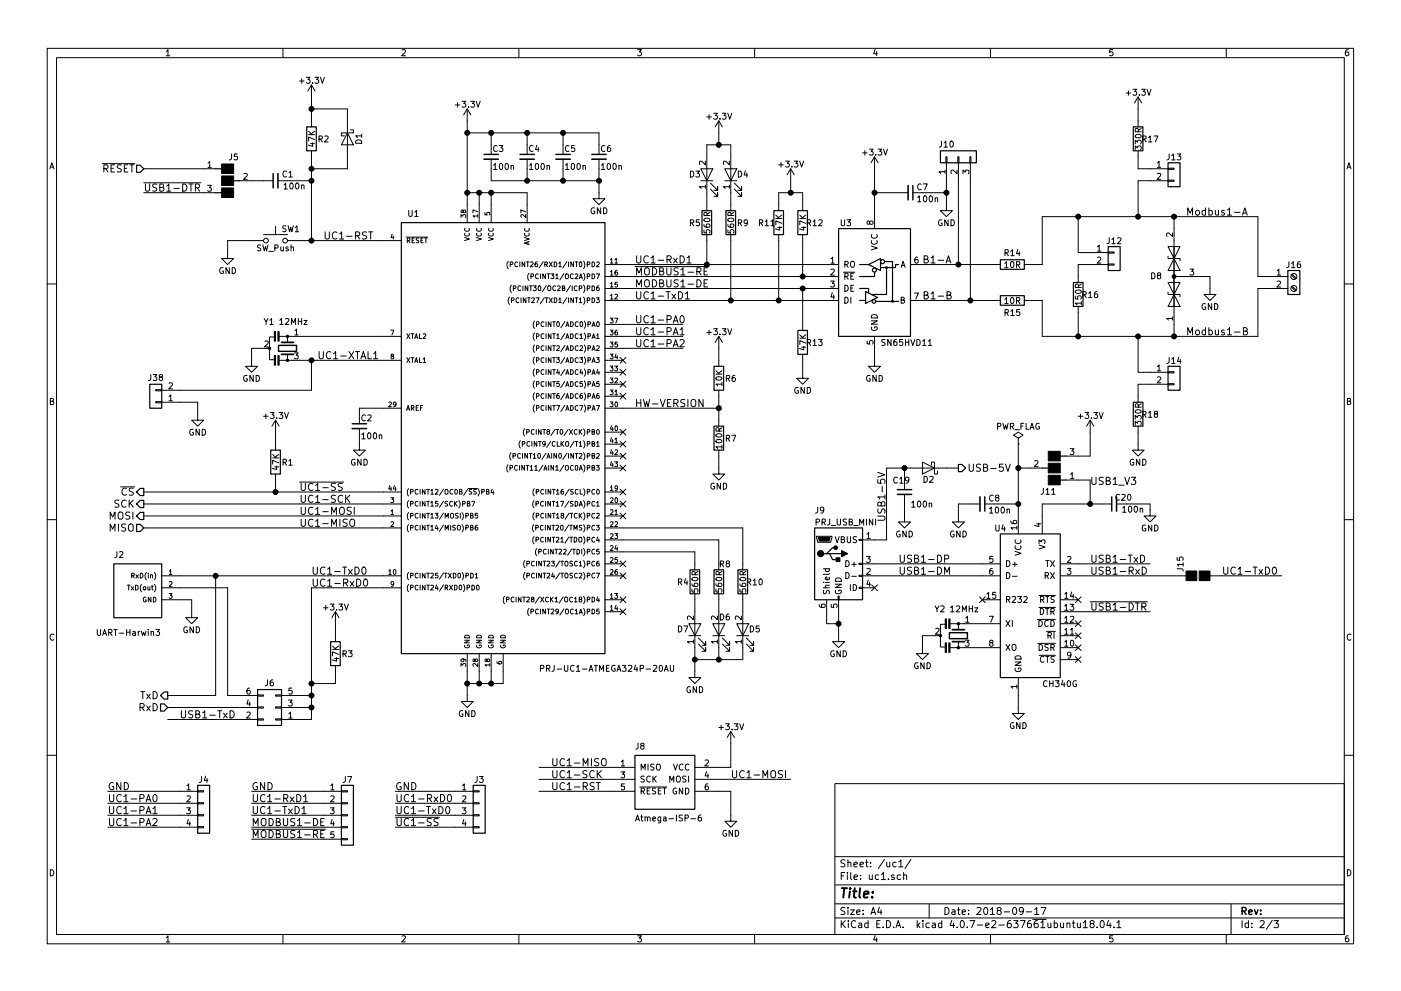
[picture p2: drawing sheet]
EESchema Schematic File Version 2
LIBS:rpi-atmega324-modbus-x3-gateway-rescue
LIBS:power
LIBS:device
LIBS:switches
LIBS:relays
LIBS:motors
LIBS:transistors
LIBS:conn
LIBS:linear
LIBS:regul
LIBS:74xx
LIBS:cmos4000
LIBS:adc-dac
LIBS:memory
LIBS:xilinx
LIBS:microcontrollers
LIBS:dsp
LIBS:microchip
LIBS:analog_switches
LIBS:motorola
LIBS:texas
LIBS:intel
LIBS:audio
LIBS:interface
LIBS:digital-audio
LIBS:philips
LIBS:display
LIBS:cypress
LIBS:siliconi
LIBS:opto
LIBS:atmel
LIBS:contrib
LIBS:valves
LIBS:import2
LIBS:rpi-atmega324-modbus-x3-gateway-cache
EELAYER 25 0
EELAYER END
$Descr A4 11693 8268
encoding utf-8
Sheet 2 3
Title ""
Date "2018-09-17"
Rev ""
Comp ""
Comment1 ""
Comment2 ""
Comment3 ""
Comment4 ""
$EndDescr
$Comp
L +3.3V #PWR09
U 1 1
P 3900 1000
F 0 "#PWR09" H 3900 850 50  0001 C CNN
F 1 "+3.3V" H 3900 1140 50  0000 C CNN
F 2 "" H 3900 1000 50  0001 C CNN
F 3 "" H 3900 1000 50  0001 C CNN
	1    3900 1000
	1    0    0    -1  
$EndComp
$Comp
L GND #PWR010
U 1 1
P 3900 5800
F 0 "#PWR010" H 3900 5550 50  0001 C CNN
F 1 "GND" H 3900 5650 50  0000 C CNN
F 2 "" H 3900 5800 50  0001 C CNN
F 3 "" H 3900 5800 50  0001 C CNN
	1    3900 5800
	1    0    0    -1  
$EndComp
NoConn ~ 5200 4100
NoConn ~ 5200 3900
NoConn ~ 5200 3800
NoConn ~ 5200 3700
NoConn ~ 5200 3600
NoConn ~ 5200 3200
NoConn ~ 5200 3100
NoConn ~ 5200 3000
NoConn ~ 5200 3300
NoConn ~ 5200 4200
$Comp
L C_Small C3
U 1 1
P 4100 1300
F 0 "C3" H 4110 1370 50  0000 L CNN
F 1 "100n" H 4110 1220 50  0000 L CNN
F 2 "Capacitors_SMD:C_1206_HandSoldering" H 4100 1300 50  0001 C CNN
F 3 "" H 4100 1300 50  0001 C CNN
	1    4100 1300
	1    0    0    -1  
$EndComp
$Comp
L C_Small C4
U 1 1
P 4400 1300
F 0 "C4" H 4410 1370 50  0000 L CNN
F 1 "100n" H 4410 1220 50  0000 L CNN
F 2 "Capacitors_SMD:C_1206_HandSoldering" H 4400 1300 50  0001 C CNN
F 3 "" H 4400 1300 50  0001 C CNN
	1    4400 1300
	1    0    0    -1  
$EndComp
$Comp
L C_Small C5
U 1 1
P 4700 1300
F 0 "C5" H 4710 1370 50  0000 L CNN
F 1 "100n" H 4710 1220 50  0000 L CNN
F 2 "Capacitors_SMD:C_1206_HandSoldering" H 4700 1300 50  0001 C CNN
F 3 "" H 4700 1300 50  0001 C CNN
	1    4700 1300
	1    0    0    -1  
$EndComp
$Comp
L C_Small C6
U 1 1
P 5000 1300
F 0 "C6" H 5010 1370 50  0000 L CNN
F 1 "100n" H 5010 1220 50  0000 L CNN
F 2 "Capacitors_SMD:C_1206_HandSoldering" H 5000 1300 50  0001 C CNN
F 3 "" H 5000 1300 50  0001 C CNN
	1    5000 1300
	1    0    0    -1  
$EndComp
$Comp
L GND #PWR011
U 1 1
P 5000 1600
F 0 "#PWR011" H 5000 1350 50  0001 C CNN
F 1 "GND" H 5000 1450 50  0000 C CNN
F 2 "" H 5000 1600 50  0001 C CNN
F 3 "" H 5000 1600 50  0001 C CNN
	1    5000 1600
	1    0    0    -1  
$EndComp
$Comp
L C_Small C2
U 1 1
P 3000 3550
F 0 "C2" H 3010 3620 50  0000 L CNN
F 1 "100n" H 3010 3470 50  0000 L CNN
F 2 "Capacitors_SMD:C_1206_HandSoldering" H 3000 3550 50  0001 C CNN
F 3 "" H 3000 3550 50  0001 C CNN
	1    3000 3550
	1    0    0    -1  
$EndComp
$Comp
L GND #PWR012
U 1 1
P 3000 3700
F 0 "#PWR012" H 3000 3450 50  0001 C CNN
F 1 "GND" H 3000 3550 50  0000 C CNN
F 2 "" H 3000 3700 50  0001 C CNN
F 3 "" H 3000 3700 50  0001 C CNN
	1    3000 3700
	1    0    0    -1  
$EndComp
$Comp
L Resonator_Small Y1
U 1 1
P 2400 2900
F 0 "Y1" V 2175 2700 50  0000 L CNN
F 1 "12MHz" V 2175 2825 50  0000 L CNN
F 2 "Crystals:Resonator-3pin_w7.0mm_h2.5mm" H 2375 2900 50  0001 C CNN
F 3 "" H 2375 2900 50  0001 C CNN
	1    2400 2900
	0    1    1    0   
$EndComp
Wire Wire Line
	3900 1600 4400 1600
Connection ~ 4000 1600
Wire Wire Line
	4100 1600 4100 1700
Wire Wire Line
	4000 1700 4000 1600
Wire Wire Line
	4400 1600 4400 1700
Connection ~ 4100 1600
Connection ~ 3900 1600
Wire Wire Line
	3000 3400 3000 3450
Wire Wire Line
	3000 3700 3000 3650
$Comp
L GND #PWR013
U 1 1
P 2100 3000
F 0 "#PWR013" H 2100 2750 50  0001 C CNN
F 1 "GND" H 2100 2850 50  0000 C CNN
F 2 "" H 2100 3000 50  0001 C CNN
F 3 "" H 2100 3000 50  0001 C CNN
	1    2100 3000
	1    0    0    -1  
$EndComp
Wire Wire Line
	3200 3400 3000 3400
NoConn ~ 5200 4300
NoConn ~ 5200 4800
NoConn ~ 5200 4700
NoConn ~ 5200 5000
NoConn ~ 5200 5100
Text HLabel 1400 5900 0    60   Input ~ 0
RxD
Text HLabel 1400 5800 0    60   Output ~ 0
TxD
Wire Wire Line
	1200 4100 3200 4100
Wire Wire Line
	1200 4200 3200 4200
Wire Wire Line
	1200 4300 3200 4300
Wire Wire Line
	1200 4400 3200 4400
$Comp
L R R1
U 1 1
P 2300 3850
F 0 "R1" H 2400 3850 50  0000 C CNN
F 1 "47K" V 2300 3850 50  0000 C CNN
F 2 "Resistors_SMD:R_1206_HandSoldering" V 2230 3850 50  0001 C CNN
F 3 "" H 2300 3850 50  0001 C CNN
	1    2300 3850
	1    0    0    -1  
$EndComp
Wire Wire Line
	2300 4100 2300 4000
Connection ~ 2300 4100
$Comp
L +3.3V #PWR014
U 1 1
P 2300 3600
F 0 "#PWR014" H 2300 3450 50  0001 C CNN
F 1 "+3.3V" H 2300 3740 50  0000 C CNN
F 2 "" H 2300 3600 50  0001 C CNN
F 3 "" H 2300 3600 50  0001 C CNN
	1    2300 3600
	1    0    0    -1  
$EndComp
Wire Wire Line
	2300 3700 2300 3600
Text HLabel 1200 4100 0    60   Output ~ 0
~CS~
Text HLabel 1200 4200 0    60   Output ~ 0
SCK
Text HLabel 1200 4300 0    60   Output ~ 0
MOSI
Text HLabel 1200 4400 0    60   Input ~ 0
MISO
$Comp
L SW_Push SW1
U 1 1
P 2300 2000
F 0 "SW1" H 2350 2100 50  0000 L CNN
F 1 "SW_Push" H 2300 1940 50  0000 C CNN
F 2 "Buttons_Switches_SMD:SW_SPST_FSMSM" H 2300 2200 50  0001 C CNN
F 3 "" H 2300 2200 50  0001 C CNN
	1    2300 2000
	1    0    0    -1  
$EndComp
Wire Wire Line
	3900 5600 3900 5800
Wire Wire Line
	3900 5700 4200 5700
Wire Wire Line
	4200 5700 4200 5600
Connection ~ 3900 5700
Wire Wire Line
	4100 5600 4100 5700
Connection ~ 4100 5700
Wire Wire Line
	4000 5600 4000 5700
Connection ~ 4000 5700
Wire Wire Line
	3900 1000 3900 1700
Wire Wire Line
	3900 1100 5000 1100
Wire Wire Line
	5000 1100 5000 1200
Connection ~ 3900 1100
Wire Wire Line
	4700 1200 4700 1100
Connection ~ 4700 1100
Wire Wire Line
	4400 1200 4400 1100
Connection ~ 4400 1100
Wire Wire Line
	4100 1200 4100 1100
Connection ~ 4100 1100
Wire Wire Line
	4100 1400 4100 1500
Wire Wire Line
	4100 1500 5000 1500
Wire Wire Line
	5000 1400 5000 1600
Connection ~ 5000 1500
Wire Wire Line
	4700 1500 4700 1400
Connection ~ 4700 1500
Wire Wire Line
	4400 1500 4400 1400
Connection ~ 4400 1500
Wire Wire Line
	2500 2800 3200 2800
Wire Wire Line
	2500 3000 3200 3000
Wire Wire Line
	2200 2900 2100 2900
Wire Wire Line
	2100 2900 2100 3000
$Comp
L C_Small C1
U 1 1
P 2300 1500
F 0 "C1" V 2350 1350 50  0000 L CNN
F 1 "100n" V 2250 1250 50  0000 L CNN
F 2 "Capacitors_SMD:C_1206_HandSoldering" H 2300 1500 50  0001 C CNN
F 3 "" H 2300 1500 50  0001 C CNN
	1    2300 1500
	0    -1   -1   0   
$EndComp
$Comp
L R R2
U 1 1
P 2600 1150
F 0 "R2" H 2700 1150 50  0000 C CNN
F 1 "47K" V 2600 1150 50  0000 C CNN
F 2 "Resistors_SMD:R_1206_HandSoldering" V 2530 1150 50  0001 C CNN
F 3 "" H 2600 1150 50  0001 C CNN
	1    2600 1150
	1    0    0    -1  
$EndComp
$Comp
L +3.3V #PWR015
U 1 1
P 2600 800
F 0 "#PWR015" H 2600 650 50  0001 C CNN
F 1 "+3.3V" H 2600 940 50  0000 C CNN
F 2 "" H 2600 800 50  0001 C CNN
F 3 "" H 2600 800 50  0001 C CNN
	1    2600 800 
	1    0    0    -1  
$EndComp
$Comp
L GND #PWR016
U 1 1
P 1900 2100
F 0 "#PWR016" H 1900 1850 50  0001 C CNN
F 1 "GND" H 1900 1950 50  0000 C CNN
F 2 "" H 1900 2100 50  0001 C CNN
F 3 "" H 1900 2100 50  0001 C CNN
	1    1900 2100
	1    0    0    -1  
$EndComp
Wire Wire Line
	2100 2000 1900 2000
Wire Wire Line
	1900 2000 1900 2100
Wire Wire Line
	2600 800  2600 1000
Text HLabel 1200 1400 0    60   Input ~ 0
~RESET~
Wire Wire Line
	2100 1500 2200 1500
Wire Wire Line
	2600 1500 2400 1500
Connection ~ 2600 1500
Wire Wire Line
	2600 1300 2600 2000
Connection ~ 2600 2000
$Comp
L CH340G U4
U 1 1
P 8200 4700
F 0 "U4" H 8300 5000 50  0000 L CNN
F 1 "CH340G" H 8700 3700 50  0000 L CNN
F 2 "Project:SOIC-16_3.9x9.9mm_Pitch1.27mm_HANDSOLDERED" H 8750 4350 50  0001 C CNN
F 3 "" H 8750 4350 50  0001 C CNN
	1    8200 4700
	1    0    0    -1  
$EndComp
$Comp
L Atmega-ISP-6 J8
U 1 1
P 5100 6400
F 0 "J8" H 5300 6550 50  0000 L BNN
F 1 "Atmega-ISP-6" H 5300 5950 50  0000 L BNN
F 2 "Pin_Headers:Pin_Header_Straight_2x03_Pitch2.54mm" H 5550 6100 50  0001 C CIN
F 3 "" H 4650 6050 50  0001 C CNN
	1    5100 6400
	1    0    0    -1  
$EndComp
$Comp
L LED D3
U 1 1
P 5900 1450
F 0 "D3" V 5900 1550 50  0000 C CNN
F 1 "LED" H 5900 1350 50  0001 C CNN
F 2 "LEDs:LED_0805_HandSoldering" H 5900 1450 50  0001 C CNN
F 3 "" H 5900 1450 50  0001 C CNN
	1    5900 1450
	0    -1   -1   0   
$EndComp
$Comp
L LED D4
U 1 1
P 6100 1450
F 0 "D4" V 6100 1350 50  0000 C CNN
F 1 "LED" H 6100 1350 50  0001 C CNN
F 2 "LEDs:LED_0805_HandSoldering" H 6100 1450 50  0001 C CNN
F 3 "" H 6100 1450 50  0001 C CNN
	1    6100 1450
	0    -1   -1   0   
$EndComp
$Comp
L SN65HVD11 U3
U 1 1
P 7300 2300
F 0 "U3" H 7060 2750 50  0000 C CNN
F 1 "SN65HVD11" H 7350 1750 50  0000 L CNN
F 2 "Project:SOIC-8_3.9x4.9mm_Pitch1.27mm_Handsolded" H 7300 1600 50  0001 C CNN
F 3 "" H 7300 2350 50  0001 C CNN
	1    7300 2300
	1    0    0    -1  
$EndComp
$Comp
L UART-Harwin3 J2
U 1 1
P 1500 5000
F 0 "J2" H 950 5350 50  0000 L BNN
F 1 "UART-Harwin3" H 800 4700 50  0000 L BNN
F 2 "Connectors_Harwin:Harwin_LTek-Male_03x2.00mm_Straight_StrainRelief" H 1150 4900 50  0001 C CIN
F 3 "" H 1050 4650 50  0001 C CNN
	1    1500 5000
	1    0    0    -1  
$EndComp
$Comp
L D_Schottky D2
U 1 1
P 7750 3900
F 0 "D2" H 7750 4000 50  0000 C CNN
F 1 "D_Schottky" H 7750 3800 50  0001 C CNN
F 2 "Diodes_SMD:D_2114" H 7750 3900 50  0001 C CNN
F 3 "" H 7750 3900 50  0001 C CNN
	1    7750 3900
	-1   0    0    1   
$EndComp
$Comp
L Screw_Terminal_01x02 J16
U 1 1
P 10800 2300
F 0 "J16" H 10800 2400 50  0000 C CNN
F 1 "Screw_Terminal_01x02" H 10800 2100 50  0001 C CNN
F 2 "Project:Terminalblock-2x-5mm" H 10800 2300 50  0001 C CNN
F 3 "" H 10800 2300 50  0001 C CNN
	1    10800 2300
	1    0    0    -1  
$EndComp
$Comp
L D_TVS_x2_AAC-RESCUE-rpi-atmega324-modbus-x3-gateway D?
U 1 1
P 9800 2300
AR Path="/5B8D4252" Ref="D?"  Part="1" 
AR Path="/5B8BFAA6/5B8D4252" Ref="D8"  Part="1" 
F 0 "D8" V 9800 2450 50  0000 C CNN
F 1 "D_TVS_x2_AAC" H 9800 2400 50  0001 C CNN
F 2 "TO_SOT_Packages_SMD:SOT-23_Handsoldering" H 9650 2300 50  0001 C CNN
F 3 "" H 9650 2300 50  0001 C CNN
	1    9800 2300
	0    -1   -1   0   
$EndComp
$Comp
L Conn_01x02 J13
U 1 1
P 9800 1400
F 0 "J13" H 9800 1500 50  0000 C CNN
F 1 "Conn_01x02" H 9800 1200 50  0001 C CNN
F 2 "Pin_Headers:Pin_Header_Straight_1x02_Pitch2.54mm" H 9800 1400 50  0001 C CNN
F 3 "" H 9800 1400 50  0001 C CNN
	1    9800 1400
	1    0    0    -1  
$EndComp
$Comp
L Conn_01x02 J14
U 1 1
P 9800 3100
F 0 "J14" H 9800 3200 50  0000 C CNN
F 1 "Conn_01x02" H 9800 2900 50  0001 C CNN
F 2 "Pin_Headers:Pin_Header_Straight_1x02_Pitch2.54mm" H 9800 3100 50  0001 C CNN
F 3 "" H 9800 3100 50  0001 C CNN
	1    9800 3100
	1    0    0    -1  
$EndComp
$Comp
L Conn_01x02 J12
U 1 1
P 9300 2100
F 0 "J12" H 9300 2200 50  0000 C CNN
F 1 "Conn_01x02" H 9300 1900 50  0001 C CNN
F 2 "Pin_Headers:Pin_Header_Straight_1x02_Pitch2.54mm" H 9300 2100 50  0001 C CNN
F 3 "" H 9300 2100 50  0001 C CNN
	1    9300 2100
	1    0    0    -1  
$EndComp
$Comp
L R R17
U 1 1
P 9500 1150
F 0 "R17" H 9600 1150 50  0000 C CNN
F 1 "330R" V 9500 1150 50  0000 C CNN
F 2 "Resistors_SMD:R_1206_HandSoldering" V 9430 1150 50  0001 C CNN
F 3 "" H 9500 1150 50  0001 C CNN
	1    9500 1150
	1    0    0    -1  
$EndComp
$Comp
L +3.3V #PWR017
U 1 1
P 9500 900
F 0 "#PWR017" H 9500 750 50  0001 C CNN
F 1 "+3.3V" H 9500 1040 50  0000 C CNN
F 2 "" H 9500 900 50  0001 C CNN
F 3 "" H 9500 900 50  0001 C CNN
	1    9500 900 
	1    0    0    -1  
$EndComp
Wire Wire Line
	10600 2300 10500 2300
Wire Wire Line
	10500 2300 10500 1800
Wire Wire Line
	10500 1800 8700 1800
Wire Wire Line
	9800 1800 9800 1900
Wire Wire Line
	10600 2400 10500 2400
Wire Wire Line
	10500 2400 10500 2800
Wire Wire Line
	10500 2800 8700 2800
Wire Wire Line
	9800 2800 9800 2700
$Comp
L GND #PWR018
U 1 1
P 10100 2400
F 0 "#PWR018" H 10100 2150 50  0001 C CNN
F 1 "GND" H 10100 2250 50  0000 C CNN
F 2 "" H 10100 2400 50  0001 C CNN
F 3 "" H 10100 2400 50  0001 C CNN
	1    10100 2400
	1    0    0    -1  
$EndComp
$Comp
L R R18
U 1 1
P 9500 3450
F 0 "R18" H 9600 3450 50  0000 C CNN
F 1 "330R" V 9500 3450 50  0000 C CNN
F 2 "Resistors_SMD:R_1206_HandSoldering" V 9430 3450 50  0001 C CNN
F 3 "" H 9500 3450 50  0001 C CNN
	1    9500 3450
	1    0    0    -1  
$EndComp
$Comp
L R R16
U 1 1
P 9000 2450
F 0 "R16" H 9100 2450 50  0000 C CNN
F 1 "150R" V 9000 2450 50  0000 C CNN
F 2 "Resistors_SMD:R_1206_HandSoldering" V 8930 2450 50  0001 C CNN
F 3 "" H 9000 2450 50  0001 C CNN
	1    9000 2450
	1    0    0    -1  
$EndComp
$Comp
L R R14
U 1 1
P 8450 2200
F 0 "R14" V 8350 2200 50  0000 C CNN
F 1 "10R" V 8450 2200 50  0000 C CNN
F 2 "Resistors_SMD:R_1206_HandSoldering" V 8380 2200 50  0001 C CNN
F 3 "" H 8450 2200 50  0001 C CNN
	1    8450 2200
	0    1    1    0   
$EndComp
$Comp
L R R15
U 1 1
P 8450 2500
F 0 "R15" V 8550 2500 50  0000 C CNN
F 1 "10R" V 8450 2500 50  0000 C CNN
F 2 "Resistors_SMD:R_1206_HandSoldering" V 8380 2500 50  0001 C CNN
F 3 "" H 8450 2500 50  0001 C CNN
	1    8450 2500
	0    1    1    0   
$EndComp
$Comp
L Conn_01x03 J10
U 1 1
P 8000 1300
F 0 "J10" V 8100 1400 50  0000 C CNN
F 1 "Conn_01x03" H 8000 1100 50  0001 C CNN
F 2 "Pin_Headers:Pin_Header_Straight_1x03_Pitch2.54mm" H 8000 1300 50  0001 C CNN
F 3 "" H 8000 1300 50  0001 C CNN
	1    8000 1300
	0    -1   -1   0   
$EndComp
Wire Wire Line
	9500 1500 9600 1500
Connection ~ 9800 2800
Wire Wire Line
	9600 1400 9500 1400
Wire Wire Line
	9500 1400 9500 1300
Wire Wire Line
	9500 1000 9500 900 
Wire Wire Line
	9500 3100 9600 3100
Connection ~ 9800 1800
Wire Wire Line
	9600 3200 9500 3200
Wire Wire Line
	9500 3200 9500 3300
$Comp
L GND #PWR019
U 1 1
P 9500 3700
F 0 "#PWR019" H 9500 3450 50  0001 C CNN
F 1 "GND" H 9500 3550 50  0000 C CNN
F 2 "" H 9500 3700 50  0001 C CNN
F 3 "" H 9500 3700 50  0001 C CNN
	1    9500 3700
	1    0    0    -1  
$EndComp
Wire Wire Line
	9500 3700 9500 3600
Wire Wire Line
	9000 1800 9000 2100
Wire Wire Line
	9000 2100 9100 2100
Wire Wire Line
	9000 2800 9000 2600
Wire Wire Line
	9000 2300 9000 2200
Wire Wire Line
	9000 2200 9100 2200
Wire Wire Line
	10000 2300 10100 2300
Wire Wire Line
	10100 2300 10100 2400
Wire Wire Line
	9500 1500 9500 1800
Connection ~ 9500 1800
Wire Wire Line
	9500 3100 9500 2800
Connection ~ 9500 2800
Wire Wire Line
	8700 1800 8700 2200
Wire Wire Line
	8700 2200 8600 2200
Connection ~ 9000 1800
Wire Wire Line
	8700 2800 8700 2500
Wire Wire Line
	8700 2500 8600 2500
Connection ~ 9000 2800
Wire Wire Line
	8100 1500 8100 2500
Wire Wire Line
	7700 2500 8300 2500
Wire Wire Line
	7700 2200 8300 2200
Wire Wire Line
	8000 2200 8000 1500
$Comp
L GND #PWR020
U 1 1
P 7900 1700
F 0 "#PWR020" H 7900 1450 50  0001 C CNN
F 1 "GND" H 7900 1550 50  0000 C CNN
F 2 "" H 7900 1700 50  0001 C CNN
F 3 "" H 7900 1700 50  0001 C CNN
	1    7900 1700
	1    0    0    -1  
$EndComp
Wire Wire Line
	7900 1500 7900 1700
Connection ~ 8000 2200
Connection ~ 8100 2500
Wire Wire Line
	5200 2200 6900 2200
Wire Wire Line
	5200 2300 6900 2300
Wire Wire Line
	5200 2400 6900 2400
Wire Wire Line
	5200 2500 6900 2500
$Comp
L R R13
U 1 1
P 6700 2850
F 0 "R13" H 6800 2850 50  0000 C CNN
F 1 "47K" V 6700 2850 50  0000 C CNN
F 2 "Resistors_SMD:R_1206_HandSoldering" V 6630 2850 50  0001 C CNN
F 3 "" H 6700 2850 50  0001 C CNN
	1    6700 2850
	1    0    0    -1  
$EndComp
$Comp
L GND #PWR021
U 1 1
P 6700 3100
F 0 "#PWR021" H 6700 2850 50  0001 C CNN
F 1 "GND" H 6700 2950 50  0000 C CNN
F 2 "" H 6700 3100 50  0001 C CNN
F 3 "" H 6700 3100 50  0001 C CNN
	1    6700 3100
	1    0    0    -1  
$EndComp
Wire Wire Line
	6700 2700 6700 2400
Connection ~ 6700 2400
Wire Wire Line
	6700 3100 6700 3000
$Comp
L R R12
U 1 1
P 6700 1850
F 0 "R12" H 6800 1850 50  0000 C CNN
F 1 "47K" V 6700 1850 50  0000 C CNN
F 2 "Resistors_SMD:R_1206_HandSoldering" V 6630 1850 50  0001 C CNN
F 3 "" H 6700 1850 50  0001 C CNN
	1    6700 1850
	1    0    0    -1  
$EndComp
$Comp
L R R11
U 1 1
P 6500 1850
F 0 "R11" H 6400 1850 50  0000 C CNN
F 1 "47K" V 6500 1850 50  0000 C CNN
F 2 "Resistors_SMD:R_1206_HandSoldering" V 6430 1850 50  0001 C CNN
F 3 "" H 6500 1850 50  0001 C CNN
	1    6500 1850
	1    0    0    -1  
$EndComp
Wire Wire Line
	6700 2300 6700 2000
Connection ~ 6700 2300
Wire Wire Line
	6500 2500 6500 2000
Connection ~ 6500 2500
$Comp
L +3.3V #PWR022
U 1 1
P 6600 1500
F 0 "#PWR022" H 6600 1350 50  0001 C CNN
F 1 "+3.3V" H 6600 1640 50  0000 C CNN
F 2 "" H 6600 1500 50  0001 C CNN
F 3 "" H 6600 1500 50  0001 C CNN
	1    6600 1500
	1    0    0    -1  
$EndComp
Wire Wire Line
	6500 1700 6500 1600
Wire Wire Line
	6500 1600 6700 1600
Wire Wire Line
	6600 1600 6600 1500
Wire Wire Line
	6700 1600 6700 1700
Connection ~ 6600 1600
$Comp
L R R5
U 1 1
P 5900 1850
F 0 "R5" H 5800 1850 50  0000 C CNN
F 1 "560R" V 5900 1850 50  0000 C CNN
F 2 "Resistors_SMD:R_1206_HandSoldering" V 5830 1850 50  0001 C CNN
F 3 "" H 5900 1850 50  0001 C CNN
	1    5900 1850
	1    0    0    -1  
$EndComp
$Comp
L R R9
U 1 1
P 6100 1850
F 0 "R9" H 6200 1850 50  0000 C CNN
F 1 "560R" V 6100 1850 50  0000 C CNN
F 2 "Resistors_SMD:R_1206_HandSoldering" V 6030 1850 50  0001 C CNN
F 3 "" H 6100 1850 50  0001 C CNN
	1    6100 1850
	1    0    0    -1  
$EndComp
$Comp
L +3.3V #PWR023
U 1 1
P 6000 1100
F 0 "#PWR023" H 6000 950 50  0001 C CNN
F 1 "+3.3V" H 6000 1240 50  0000 C CNN
F 2 "" H 6000 1100 50  0001 C CNN
F 3 "" H 6000 1100 50  0001 C CNN
	1    6000 1100
	1    0    0    -1  
$EndComp
Wire Wire Line
	5900 1300 5900 1200
Wire Wire Line
	5900 1200 6100 1200
Wire Wire Line
	6000 1200 6000 1100
Wire Wire Line
	6100 1200 6100 1300
Connection ~ 6000 1200
Wire Wire Line
	5900 1600 5900 1700
Wire Wire Line
	6100 1600 6100 1700
Wire Wire Line
	5900 2000 5900 2200
Connection ~ 5900 2200
Wire Wire Line
	6100 2000 6100 2500
Connection ~ 6100 2500
$Comp
L +3.3V #PWR024
U 1 1
P 7300 1400
F 0 "#PWR024" H 7300 1250 50  0001 C CNN
F 1 "+3.3V" H 7300 1540 50  0000 C CNN
F 2 "" H 7300 1400 50  0001 C CNN
F 3 "" H 7300 1400 50  0001 C CNN
	1    7300 1400
	1    0    0    -1  
$EndComp
$Comp
L C_Small C7
U 1 1
P 7600 1600
F 0 "C7" V 7550 1650 50  0000 L CNN
F 1 "100n" V 7650 1650 50  0000 L CNN
F 2 "Capacitors_SMD:C_1206_HandSoldering" H 7600 1600 50  0001 C CNN
F 3 "" H 7600 1600 50  0001 C CNN
	1    7600 1600
	0    1    1    0   
$EndComp
Wire Wire Line
	7300 1400 7300 1800
Wire Wire Line
	7500 1600 7300 1600
Connection ~ 7300 1600
Wire Wire Line
	7700 1600 7900 1600
Connection ~ 7900 1600
$Comp
L GND #PWR025
U 1 1
P 7300 3000
F 0 "#PWR025" H 7300 2750 50  0001 C CNN
F 1 "GND" H 7300 2850 50  0000 C CNN
F 2 "" H 7300 3000 50  0001 C CNN
F 3 "" H 7300 3000 50  0001 C CNN
	1    7300 3000
	1    0    0    -1  
$EndComp
Wire Wire Line
	7300 3000 7300 2900
$Comp
L Resonator_Small Y2
U 1 1
P 8000 5300
F 0 "Y2" V 7775 5100 50  0000 L CNN
F 1 "12MHz" V 7775 5225 50  0000 L CNN
F 2 "Crystals:Resonator-3pin_w7.0mm_h2.5mm" H 7975 5300 50  0001 C CNN
F 3 "" H 7975 5300 50  0001 C CNN
	1    8000 5300
	0    1    1    0   
$EndComp
$Comp
L GND #PWR026
U 1 1
P 8500 5900
F 0 "#PWR026" H 8500 5650 50  0001 C CNN
F 1 "GND" H 8500 5750 50  0000 C CNN
F 2 "" H 8500 5900 50  0001 C CNN
F 3 "" H 8500 5900 50  0001 C CNN
	1    8500 5900
	1    0    0    -1  
$EndComp
$Comp
L GND #PWR027
U 1 1
P 7700 5400
F 0 "#PWR027" H 7700 5150 50  0001 C CNN
F 1 "GND" H 7700 5250 50  0000 C CNN
F 2 "" H 7700 5400 50  0001 C CNN
F 3 "" H 7700 5400 50  0001 C CNN
	1    7700 5400
	1    0    0    -1  
$EndComp
NoConn ~ 8200 5000
NoConn ~ 9000 5500
NoConn ~ 9000 5400
NoConn ~ 9000 5300
NoConn ~ 9000 5200
NoConn ~ 9000 5000
Wire Wire Line
	8200 5200 8100 5200
Wire Wire Line
	8200 5400 8100 5400
Wire Wire Line
	7800 5300 7700 5300
Wire Wire Line
	7700 5300 7700 5400
Wire Wire Line
	8500 5800 8500 5900
$Comp
L +3.3V #PWR028
U 1 1
P 9100 3600
F 0 "#PWR028" H 9100 3450 50  0001 C CNN
F 1 "+3.3V" H 9100 3740 50  0000 C CNN
F 2 "" H 9100 3600 50  0001 C CNN
F 3 "" H 9100 3600 50  0001 C CNN
	1    9100 3600
	1    0    0    -1  
$EndComp
Connection ~ 8500 4200
Wire Wire Line
	8200 4700 7300 4700
Wire Wire Line
	8200 4800 7300 4800
$Comp
L GND #PWR029
U 1 1
P 7000 5300
F 0 "#PWR029" H 7000 5050 50  0001 C CNN
F 1 "GND" H 7000 5150 50  0000 C CNN
F 2 "" H 7000 5300 50  0001 C CNN
F 3 "" H 7000 5300 50  0001 C CNN
	1    7000 5300
	1    0    0    -1  
$EndComp
Wire Wire Line
	7000 5100 7000 5300
NoConn ~ 7300 4900
$Comp
L C_Small C8
U 1 1
P 8200 4200
F 0 "C8" V 8150 4250 50  0000 L CNN
F 1 "100n" V 8250 4250 50  0000 L CNN
F 2 "Capacitors_SMD:C_1206_HandSoldering" H 8200 4200 50  0001 C CNN
F 3 "" H 8200 4200 50  0001 C CNN
	1    8200 4200
	0    1    1    0   
$EndComp
$Comp
L GND #PWR030
U 1 1
P 8000 4300
F 0 "#PWR030" H 8000 4050 50  0001 C CNN
F 1 "GND" H 8000 4150 50  0000 C CNN
F 2 "" H 8000 4300 50  0001 C CNN
F 3 "" H 8000 4300 50  0001 C CNN
	1    8000 4300
	1    0    0    -1  
$EndComp
Wire Wire Line
	9000 4700 9600 4700
Wire Wire Line
	9000 4800 9800 4800
Text Label 9100 4700 0    60   ~ 0
USB1-TxD
Text Label 9100 4800 0    60   ~ 0
USB1-RxD
Text Label 2650 3000 0    60   ~ 0
UC1-XTAL1
Text Label 2700 2000 0    60   ~ 0
UC1-RST
Text Label 2500 4100 0    60   ~ 0
~UC1-SS~
Text Label 2500 4200 0    60   ~ 0
UC1-SCK
Text Label 2500 4300 0    60   ~ 0
UC1-MOSI
Text Label 2500 4400 0    60   ~ 0
UC1-MISO
Wire Wire Line
	6000 6500 6600 6500
Wire Wire Line
	5100 6600 4500 6600
Wire Wire Line
	5100 6500 4500 6500
Wire Wire Line
	5100 6400 4500 6400
Text Label 4600 6400 0    60   ~ 0
UC1-MISO
Text Label 4600 6500 0    60   ~ 0
UC1-SCK
Text Label 4600 6600 0    60   ~ 0
UC1-RST
Text Label 6100 6500 0    60   ~ 0
UC1-MOSI
$Comp
L GND #PWR031
U 1 1
P 6100 6800
F 0 "#PWR031" H 6100 6550 50  0001 C CNN
F 1 "GND" H 6100 6650 50  0000 C CNN
F 2 "" H 6100 6800 50  0001 C CNN
F 3 "" H 6100 6800 50  0001 C CNN
	1    6100 6800
	1    0    0    -1  
$EndComp
Wire Wire Line
	6000 6600 6100 6600
Wire Wire Line
	6100 6600 6100 6800
$Comp
L +3.3V #PWR032
U 1 1
P 6100 6200
F 0 "#PWR032" H 6100 6050 50  0001 C CNN
F 1 "+3.3V" H 6100 6340 50  0000 C CNN
F 2 "" H 6100 6200 50  0001 C CNN
F 3 "" H 6100 6200 50  0001 C CNN
	1    6100 6200
	1    0    0    -1  
$EndComp
Wire Wire Line
	6000 6400 6100 6400
Wire Wire Line
	6100 6400 6100 6200
Wire Wire Line
	6900 5100 6900 5200
Wire Wire Line
	6900 5200 7000 5200
Connection ~ 7000 5200
$Comp
L D_Schottky D1
U 1 1
P 2900 1150
F 0 "D1" H 2900 1250 50  0000 C CNN
F 1 "D_Schottky" H 2900 1050 50  0001 C CNN
F 2 "Diodes_SMD:D_0805" H 2900 1150 50  0001 C CNN
F 3 "" H 2900 1150 50  0001 C CNN
	1    2900 1150
	0    1    1    0   
$EndComp
Wire Wire Line
	2900 1000 2900 900 
Wire Wire Line
	2900 900  2600 900 
Connection ~ 2600 900 
Wire Wire Line
	2900 1300 2900 1400
Wire Wire Line
	2900 1400 2600 1400
Connection ~ 2600 1400
Wire Wire Line
	2500 2000 3200 2000
$Comp
L SOLDERBRDIGE-3 J5
U 1 1
P 1900 1500
F 0 "J5" H 1950 1700 50  0000 C CNN
F 1 "SOLDERBRDIGE-3" H 1950 1301 50  0001 C CNN
F 2 "Project:SOLDER-JUMPER_2-WAY" H 1900 1500 50  0001 C CNN
F 3 "" H 1900 1500 60  0001 C CNN
	1    1900 1500
	1    0    0    -1  
$EndComp
Wire Wire Line
	1700 1400 1200 1400
Wire Wire Line
	1700 1600 1200 1600
Text Label 1200 1600 0    60   ~ 0
~USB1-DTR~
Wire Wire Line
	9000 5100 9600 5100
Text Label 9100 5100 0    60   ~ 0
~USB1-DTR~
Connection ~ 1800 4800
Wire Wire Line
	1800 4800 1800 5800
Wire Wire Line
	1800 5800 1400 5800
$Comp
L Conn_02x03_Odd_Even J6
U 1 1
P 2300 5900
F 0 "J6" H 2350 5700 50  0000 C CNN
F 1 "Conn_02x03_Odd_Even" H 2350 5700 50  0001 C CNN
F 2 "Pin_Headers:Pin_Header_Straight_2x03_Pitch2.54mm" H 2300 5900 50  0001 C CNN
F 3 "" H 2300 5900 50  0001 C CNN
	1    2300 5900
	-1   0    0    1   
$EndComp
Wire Wire Line
	2000 6000 1400 6000
Wire Wire Line
	2000 5900 1400 5900
Text Label 1500 6000 0    60   ~ 0
USB1-TxD
$Comp
L SOLDERBRDIGE-2 J15
U 1 1
P 10000 4800
F 0 "J15" H 10100 4950 50  0000 C CNN
F 1 "SOLDERBRDIGE-2" H 10100 4651 50  0001 C CNN
F 2 "Project:SOLDER-JUMPER_1-WAY" H 10000 4800 50  0001 C CNN
F 3 "" H 10000 4800 60  0001 C CNN
	1    10000 4800
	0    -1   -1   0   
$EndComp
Wire Wire Line
	10200 4800 10700 4800
Wire Wire Line
	1500 4800 3200 4800
Wire Wire Line
	3200 4900 2600 4900
Wire Wire Line
	2600 4900 2600 6000
Wire Wire Line
	2600 6000 2500 6000
Wire Wire Line
	2600 5900 2500 5900
Connection ~ 2600 5900
Wire Wire Line
	2600 5800 2500 5800
Connection ~ 2600 5800
$Comp
L R R3
U 1 1
P 2800 5450
F 0 "R3" H 2900 5450 50  0000 C CNN
F 1 "47K" V 2800 5450 50  0000 C CNN
F 2 "Resistors_SMD:R_1206_HandSoldering" V 2730 5450 50  0001 C CNN
F 3 "" H 2800 5450 50  0001 C CNN
	1    2800 5450
	1    0    0    -1  
$EndComp
$Comp
L +3.3V #PWR033
U 1 1
P 2800 5200
F 0 "#PWR033" H 2800 5050 50  0001 C CNN
F 1 "+3.3V" H 2800 5340 50  0000 C CNN
F 2 "" H 2800 5200 50  0001 C CNN
F 3 "" H 2800 5200 50  0001 C CNN
	1    2800 5200
	1    0    0    -1  
$EndComp
Wire Wire Line
	2800 5300 2800 5200
Wire Wire Line
	2800 5600 2800 5700
Wire Wire Line
	2800 5700 2600 5700
Connection ~ 2600 5700
$Comp
L GND #PWR034
U 1 1
P 1600 5100
F 0 "#PWR034" H 1600 4850 50  0001 C CNN
F 1 "GND" H 1600 4950 50  0000 C CNN
F 2 "" H 1600 5100 50  0001 C CNN
F 3 "" H 1600 5100 50  0001 C CNN
	1    1600 5100
	1    0    0    -1  
$EndComp
Wire Wire Line
	1500 5000 1600 5000
Wire Wire Line
	1600 5000 1600 5100
$Comp
L LED D7
U 1 1
P 5800 5250
F 0 "D7" V 5800 5350 50  0000 C CNN
F 1 "LED" H 5800 5150 50  0001 C CNN
F 2 "LEDs:LED_0805_HandSoldering" H 5800 5250 50  0001 C CNN
F 3 "" H 5800 5250 50  0001 C CNN
	1    5800 5250
	0    -1   -1   0   
$EndComp
$Comp
L LED D6
U 1 1
P 6000 5250
F 0 "D6" V 6100 5200 50  0000 C CNN
F 1 "LED" H 6000 5150 50  0001 C CNN
F 2 "LEDs:LED_0805_HandSoldering" H 6000 5250 50  0001 C CNN
F 3 "" H 6000 5250 50  0001 C CNN
	1    6000 5250
	0    -1   -1   0   
$EndComp
$Comp
L LED D5
U 1 1
P 6200 5250
F 0 "D5" V 6200 5150 50  0000 C CNN
F 1 "LED" H 6200 5150 50  0001 C CNN
F 2 "LEDs:LED_0805_HandSoldering" H 6200 5250 50  0001 C CNN
F 3 "" H 6200 5250 50  0001 C CNN
	1    6200 5250
	0    -1   -1   0   
$EndComp
$Comp
L R R4
U 1 1
P 5800 4850
F 0 "R4" H 5700 4850 50  0000 C CNN
F 1 "560R" V 5800 4850 50  0000 C CNN
F 2 "Resistors_SMD:R_1206_HandSoldering" V 5730 4850 50  0001 C CNN
F 3 "" H 5800 4850 50  0001 C CNN
	1    5800 4850
	1    0    0    -1  
$EndComp
$Comp
L R R8
U 1 1
P 6000 4850
F 0 "R8" H 6050 5000 50  0000 C CNN
F 1 "560R" V 6000 4850 50  0000 C CNN
F 2 "Resistors_SMD:R_1206_HandSoldering" V 5930 4850 50  0001 C CNN
F 3 "" H 6000 4850 50  0001 C CNN
	1    6000 4850
	1    0    0    -1  
$EndComp
$Comp
L R R10
U 1 1
P 6200 4850
F 0 "R10" H 6300 4850 50  0000 C CNN
F 1 "560R" V 6200 4850 50  0000 C CNN
F 2 "Resistors_SMD:R_1206_HandSoldering" V 6130 4850 50  0001 C CNN
F 3 "" H 6200 4850 50  0001 C CNN
	1    6200 4850
	1    0    0    -1  
$EndComp
$Comp
L GND #PWR035
U 1 1
P 5800 5600
F 0 "#PWR035" H 5800 5350 50  0001 C CNN
F 1 "GND" H 5800 5450 50  0000 C CNN
F 2 "" H 5800 5600 50  0001 C CNN
F 3 "" H 5800 5600 50  0001 C CNN
	1    5800 5600
	1    0    0    -1  
$EndComp
Wire Wire Line
	5800 5400 5800 5600
Wire Wire Line
	5800 5500 6200 5500
Wire Wire Line
	6000 5500 6000 5400
Connection ~ 5800 5500
Wire Wire Line
	6200 5500 6200 5400
Connection ~ 6000 5500
Wire Wire Line
	5800 5100 5800 5000
Wire Wire Line
	6000 5100 6000 5000
Wire Wire Line
	6200 5100 6200 5000
Wire Wire Line
	5800 4700 5800 4600
Wire Wire Line
	5800 4600 5200 4600
Wire Wire Line
	6000 4700 6000 4500
Wire Wire Line
	6000 4500 5200 4500
Wire Wire Line
	6200 4700 6200 4400
Wire Wire Line
	6200 4400 5200 4400
Text Label 9900 1800 0    60   ~ 0
Modbus1-A
Text Label 9900 2800 0    60   ~ 0
Modbus1-B
$Comp
L R R6
U 1 1
P 6000 3150
F 0 "R6" H 6100 3150 50  0000 C CNN
F 1 "10K" V 6000 3150 50  0000 C CNN
F 2 "Resistors_SMD:R_1206_HandSoldering" V 5930 3150 50  0001 C CNN
F 3 "" H 6000 3150 50  0001 C CNN
	1    6000 3150
	1    0    0    -1  
$EndComp
$Comp
L R R7
U 1 1
P 6000 3650
F 0 "R7" H 6100 3650 50  0000 C CNN
F 1 "100R" V 6000 3650 50  0000 C CNN
F 2 "Resistors_SMD:R_1206_HandSoldering" V 5930 3650 50  0001 C CNN
F 3 "" H 6000 3650 50  0001 C CNN
	1    6000 3650
	1    0    0    -1  
$EndComp
$Comp
L GND #PWR036
U 1 1
P 6000 3900
F 0 "#PWR036" H 6000 3650 50  0001 C CNN
F 1 "GND" H 6000 3750 50  0000 C CNN
F 2 "" H 6000 3900 50  0001 C CNN
F 3 "" H 6000 3900 50  0001 C CNN
	1    6000 3900
	1    0    0    -1  
$EndComp
$Comp
L +3.3V #PWR037
U 1 1
P 6000 2900
F 0 "#PWR037" H 6000 2750 50  0001 C CNN
F 1 "+3.3V" H 6000 3040 50  0000 C CNN
F 2 "" H 6000 2900 50  0001 C CNN
F 3 "" H 6000 2900 50  0001 C CNN
	1    6000 2900
	1    0    0    -1  
$EndComp
Wire Wire Line
	6000 3000 6000 2900
Wire Wire Line
	6000 3900 6000 3800
Wire Wire Line
	6000 3300 6000 3500
Connection ~ 6000 3400
Wire Wire Line
	5200 3400 6000 3400
Wire Wire Line
	5200 2700 5700 2700
Wire Wire Line
	5200 2800 5700 2800
Wire Wire Line
	5200 2900 5700 2900
Text Label 5300 3400 0    60   ~ 0
HW-VERSION
Text Label 5300 2700 0    60   ~ 0
UC1-PA0
Text Label 5300 2800 0    60   ~ 0
UC1-PA1
Text Label 5300 2900 0    60   ~ 0
UC1-PA2
Wire Wire Line
	1500 6600 900  6600
Wire Wire Line
	1500 6700 900  6700
Wire Wire Line
	1500 6800 900  6800
Wire Wire Line
	1500 6900 900  6900
Text Label 900  6600 0    60   ~ 0
GND
Text Label 900  6700 0    60   ~ 0
UC1-PA0
Text Label 900  6800 0    60   ~ 0
UC1-PA1
Text Label 900  6900 0    60   ~ 0
UC1-PA2
Wire Wire Line
	3800 6600 3300 6600
Wire Wire Line
	3800 6700 3300 6700
Wire Wire Line
	3800 6800 3300 6800
Wire Wire Line
	2700 6700 2100 6700
Wire Wire Line
	2700 6800 2100 6800
Wire Wire Line
	2700 6900 2100 6900
Wire Wire Line
	2700 7000 2100 7000
Text Label 3300 6600 0    60   ~ 0
GND
Text Label 3300 6700 0    60   ~ 0
UC1-RxD0
Wire Wire Line
	2000 5800 1900 5800
Wire Wire Line
	1500 4900 1900 4900
Wire Wire Line
	1900 4900 1900 5800
Text Label 2600 4800 0    60   ~ 0
UC1-TxD0
Text Label 2600 4900 0    60   ~ 0
UC1-RxD0
Text Label 3300 6800 0    60   ~ 0
UC1-TxD0
Text Label 10200 4800 0    60   ~ 0
UC1-TxD0
Text Label 5300 2200 0    60   ~ 0
UC1-RxD1
Text Label 5300 2400 0    60   ~ 0
MODBUS1-DE
Text Label 2100 6700 0    60   ~ 0
UC1-RxD1
Text Label 2100 6800 0    60   ~ 0
UC1-TxD1
Text Label 2100 6900 0    60   ~ 0
MODBUS1-DE
Text Label 2100 7000 0    60   ~ 0
~MODBUS1-RE~
$Comp
L PRJ-UC1-ATMEGA324P-20AU U1
U 1 1
P 4200 3700
F 0 "U1" H 3400 5600 50  0000 L BNN
F 1 "PRJ-UC1-ATMEGA324P-20AU" H 4500 1800 50  0000 L BNN
F 2 "Project:TQFP-44_10x10mm_Pitch0.8mm_Handsolded" H 4200 3750 50  0001 C CIN
F 3 "" H 4200 3750 50  0001 C CNN
	1    4200 3700
	1    0    0    -1  
$EndComp
Text Label 5300 2500 0    60   ~ 0
UC1-TxD1
Text Label 5300 2300 0    60   ~ 0
~MODBUS1-RE~
$Comp
L PRJ_USB_MINI J9
U 1 1
P 7000 4700
F 0 "J9" H 6800 5150 50  0000 L CNN
F 1 "PRJ_USB_MINI" H 6800 5050 50  0000 L CNN
F 2 "Project:USB_Mini-B-THT" H 7150 4650 50  0001 C CNN
F 3 "" H 7150 4650 50  0001 C CNN
	1    7000 4700
	1    0    0    -1  
$EndComp
Text HLabel 8000 3900 2    60   Output ~ 0
USB-5V
Wire Wire Line
	7300 4500 7400 4500
Wire Wire Line
	7400 4500 7400 3900
Wire Wire Line
	7400 3900 7600 3900
Wire Wire Line
	7900 3900 8000 3900
$Comp
L SOLDERBRDIGE-3 J11
U 1 1
P 8800 3900
F 0 "J11" H 8850 4100 50  0000 C CNN
F 1 "SOLDERBRDIGE-3" H 8850 3701 50  0001 C CNN
F 2 "Project:SOLDER-JUMPER_2-WAY" H 8800 3900 50  0001 C CNN
F 3 "" H 8800 3900 60  0001 C CNN
	1    8800 3900
	-1   0    0    1   
$EndComp
Wire Wire Line
	8100 4200 8000 4200
Wire Wire Line
	8000 4200 8000 4300
Wire Wire Line
	8500 4200 8300 4200
Wire Wire Line
	8700 4300 8700 4200
Wire Wire Line
	8700 4200 9200 4200
Wire Wire Line
	9100 4200 9100 4000
Wire Wire Line
	9100 4000 9000 4000
Wire Wire Line
	9100 3600 9100 3800
Wire Wire Line
	9100 3800 9000 3800
Wire Wire Line
	8600 3900 8500 3900
Wire Wire Line
	8500 3700 8500 4300
$Comp
L PWR_FLAG #FLG038
U 1 1
P 8500 3700
F 0 "#FLG038" H 8500 3775 50  0001 C CNN
F 1 "PWR_FLAG" H 8500 3850 50  0000 C CNN
F 2 "" H 8500 3700 50  0001 C CNN
F 3 "" H 8500 3700 50  0001 C CNN
	1    8500 3700
	1    0    0    -1  
$EndComp
Connection ~ 8500 3900
Text Label 7500 4700 0    60   ~ 0
USB1-DP
Text Label 7500 4800 0    60   ~ 0
USB1-DM
Text Label 7400 4350 1    60   ~ 0
USB1-5V
Text Label 9100 4050 0    60   ~ 0
USB1_V3
$Comp
L Conn_01x05 J7
U 1 1
P 2900 6800
F 0 "J7" H 2900 7100 50  0000 C CNN
F 1 "Conn_01x05" H 2900 6500 50  0001 C CNN
F 2 "Pin_Headers:Pin_Header_Straight_1x05_Pitch2.54mm" H 2900 6800 50  0001 C CNN
F 3 "" H 2900 6800 50  0001 C CNN
	1    2900 6800
	1    0    0    -1  
$EndComp
Wire Wire Line
	2700 6600 2100 6600
Text Label 2100 6600 0    60   ~ 0
GND
$Comp
L Conn_01x04 J4
U 1 1
P 1700 6700
F 0 "J4" H 1700 6900 50  0000 C CNN
F 1 "Conn_01x04" H 1700 6400 50  0001 C CNN
F 2 "Pin_Headers:Pin_Header_Straight_1x04_Pitch2.54mm" H 1700 6700 50  0001 C CNN
F 3 "" H 1700 6700 50  0001 C CNN
	1    1700 6700
	1    0    0    -1  
$EndComp
Connection ~ 2600 3000
$Comp
L Conn_01x02 J38
U 1 1
P 1300 3350
F 0 "J38" H 1300 3150 50  0000 C CNN
F 1 "Conn_01x02" H 1300 3150 50  0001 C CNN
F 2 "Pin_Headers:Pin_Header_Straight_1x02_Pitch2.54mm" H 1300 3350 50  0001 C CNN
F 3 "" H 1300 3350 50  0001 C CNN
	1    1300 3350
	-1   0    0    1   
$EndComp
$Comp
L GND #PWR039
U 1 1
P 1650 3450
F 0 "#PWR039" H 1650 3200 50  0001 C CNN
F 1 "GND" H 1650 3300 50  0000 C CNN
F 2 "" H 1650 3450 50  0001 C CNN
F 3 "" H 1650 3450 50  0001 C CNN
	1    1650 3450
	1    0    0    -1  
$EndComp
Wire Wire Line
	1500 3350 1650 3350
Wire Wire Line
	1650 3350 1650 3450
Wire Wire Line
	1500 3250 2600 3250
Wire Wire Line
	2600 3250 2600 3000
$Comp
L Conn_01x04 J3
U 1 1
P 4000 6700
F 0 "J3" H 4000 6900 50  0000 C CNN
F 1 "Conn_01x04" H 4000 6400 50  0001 C CNN
F 2 "Pin_Headers:Pin_Header_Straight_1x04_Pitch2.54mm" H 4000 6700 50  0001 C CNN
F 3 "" H 4000 6700 50  0001 C CNN
	1    4000 6700
	1    0    0    -1  
$EndComp
Wire Wire Line
	3800 6900 3300 6900
Text Label 3300 6900 0    60   ~ 0
~UC1-SS~
$Comp
L C_Small C20
U 1 1
P 9300 4200
F 0 "C20" V 9350 4050 50  0000 L CNN
F 1 "100n" V 9250 3950 50  0000 L CNN
F 2 "Capacitors_SMD:C_1206_HandSoldering" H 9300 4200 50  0001 C CNN
F 3 "" H 9300 4200 50  0001 C CNN
	1    9300 4200
	0    -1   -1   0   
$EndComp
$Comp
L GND #PWR040
U 1 1
P 9600 4250
F 0 "#PWR040" H 9600 4000 50  0001 C CNN
F 1 "GND" H 9600 4100 50  0000 C CNN
F 2 "" H 9600 4250 50  0001 C CNN
F 3 "" H 9600 4250 50  0001 C CNN
	1    9600 4250
	1    0    0    -1  
$EndComp
Connection ~ 9100 4200
Wire Wire Line
	9400 4200 9600 4200
Wire Wire Line
	9600 4200 9600 4250
$Comp
L C_Small C19
U 1 1
P 7550 4100
F 0 "C19" H 7450 4200 50  0000 L CNN
F 1 "100n" H 7600 4000 50  0000 L CNN
F 2 "Capacitors_SMD:C_1206_HandSoldering" H 7550 4100 50  0001 C CNN
F 3 "" H 7550 4100 50  0001 C CNN
	1    7550 4100
	1    0    0    -1  
$EndComp
$Comp
L GND #PWR041
U 1 1
P 7550 4300
F 0 "#PWR041" H 7550 4050 50  0001 C CNN
F 1 "GND" H 7550 4150 50  0000 C CNN
F 2 "" H 7550 4300 50  0001 C CNN
F 3 "" H 7550 4300 50  0001 C CNN
	1    7550 4300
	1    0    0    -1  
$EndComp
Wire Wire Line
	7550 4300 7550 4200
Wire Wire Line
	7550 4000 7550 3900
Connection ~ 7550 3900
Text Label 7700 2200 0    60   ~ 0
B1-A
Text Label 7700 2500 0    60   ~ 0
B1-B
$EndSCHEMATC
